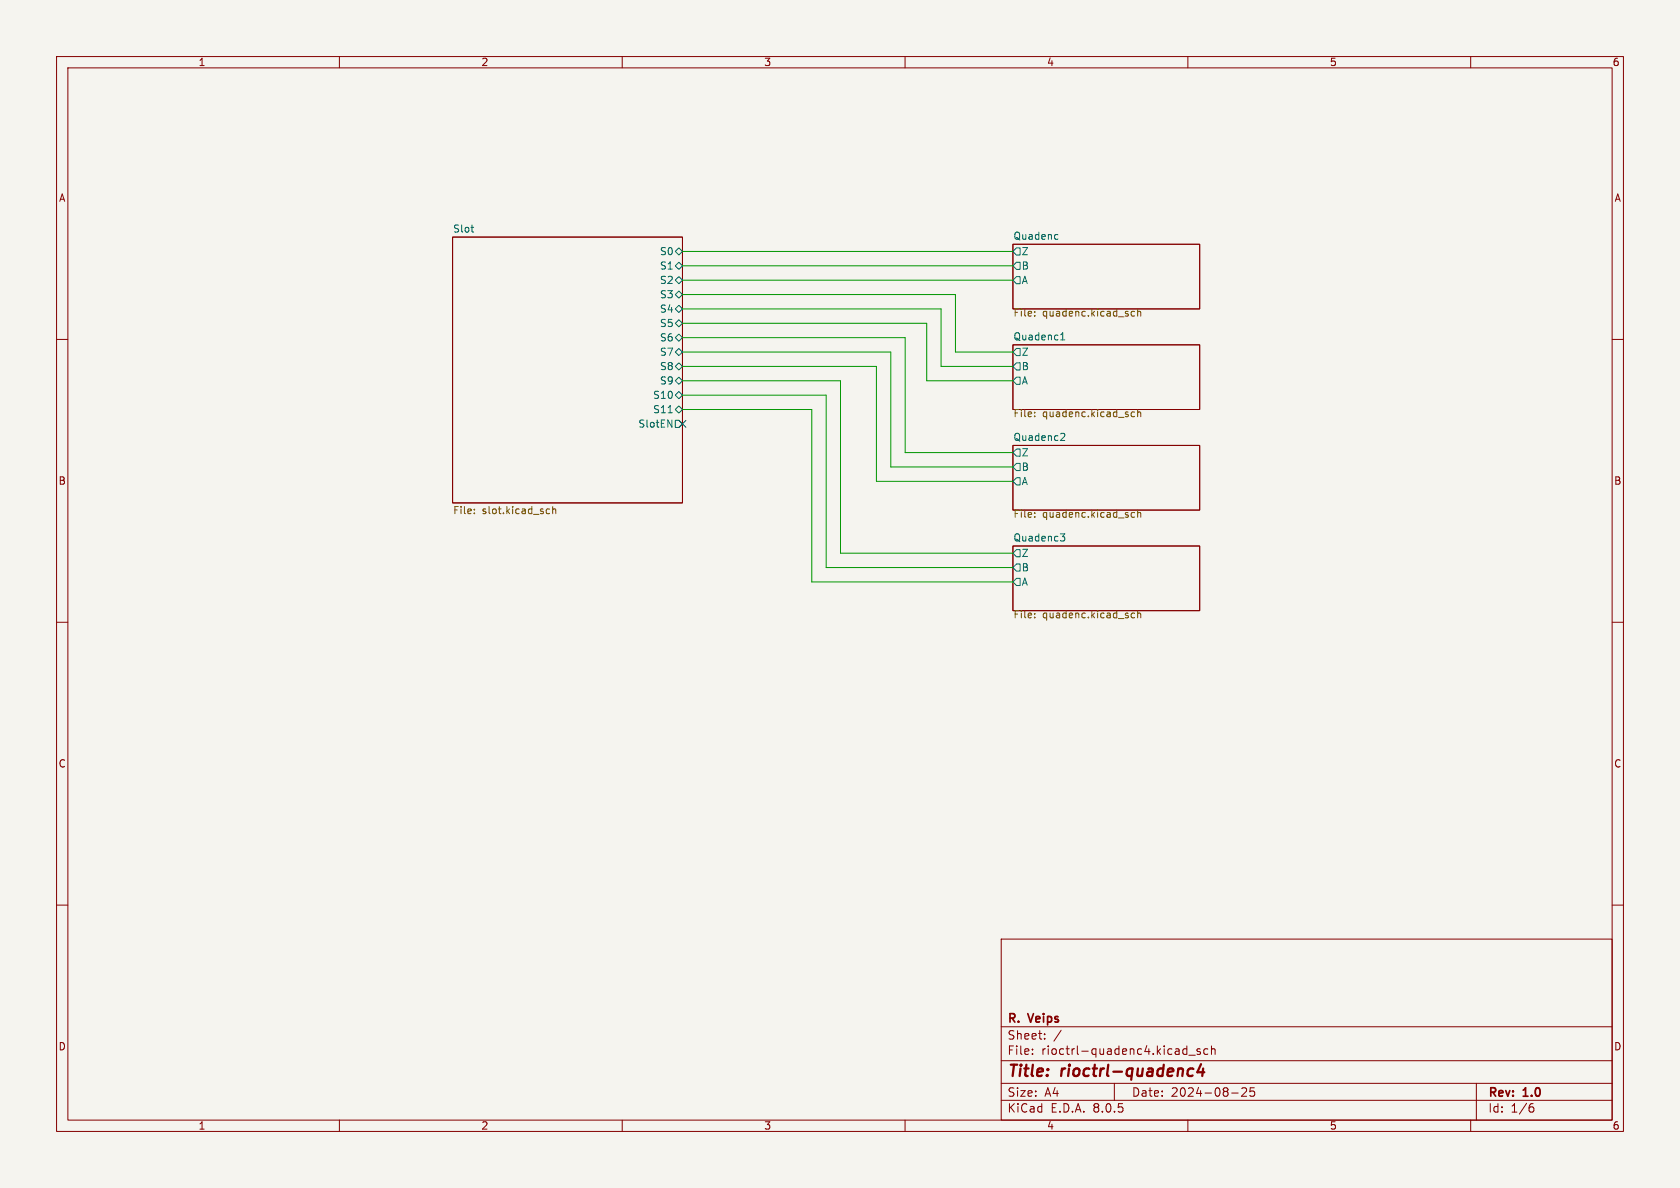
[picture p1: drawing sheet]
<svg xmlns="http://www.w3.org/2000/svg" width="297mm" height="210mm" viewBox="0 0 297 210" stroke-linecap="round" stroke-linejoin="round" font-family="sans-serif">
<path d="M0 0h297v210h-297z" fill="#f5f4ef" stroke="#f5f4ef" stroke-width=".18"/>
<g fill="none" stroke="#840000" stroke-width=".18">
<path d="M10 10h277v190h-277zM12 12h273v186h-273zM60 10v2M110 10v2M160 10v2M210 10v2M260 10v2M10 60h2M80 41.9h40.6v47h-40.6zM179.1 43.2h33v11.4h-33zM285 60h2M179.1 61h33v11.4h-33z"/>
<path d="M179.1 78.7h33v11.5h-33zM179.1 96.5h33v11.5h-33zM10 110h2M285 110h2M10 160h2M285 160h2M177 166h108v32h-108zM60 198v2M110 198v2M160 198v2M177 194.5h108M177 191.5h108"/>
<path d="M177 187.5h108M177 181.5h108M182.5 186.3v.1M182.5 185.5v.1M184.7 183.6v.1M184.7 182.8v.1M187.6 182.1l-1.3 2M197 191.5v3M209.4 185.4l.4 .1M209.8 184.9v1.5M209.8 186.3l-.4 .1M210 198v2"/>
<path d="M210.2 186.5h1.1M212.2 185.5l-.4-.1-.2 .2 .1 .2 .5 .2v.3h-.6M213.5 185.5l-.4-.1-.3 .3v.4l.2 .2h.5M214.2 185.5l.2-.1 .3 .1 .1 .9M214.2 184.9v1.5M217.7 193.2h1.2M219.5 192.4l.6-.1 .2 .1 .1 .3-.9 1.1h.9M221.7 192.3h-.7v.7l.2-.1h.5l.1 .3-.1 .5-.2 .1-.5-.1M260 198v2M261 191.5v6.5M270.6 195.7h.3l.3 .3-.1 .5-.5 .1M271 195.1l-.4 .1"/>
</g>
<path d="M210.4 188.9l.6 .1M210.8 190.1l-.5 .1M212.3 188.1l-.6 1.4h1.2M212.7 188.9l-.2 1.3" fill="none" stroke="#840000" stroke-width=".4"/>
<g fill="none" stroke="#006464" stroke-width=".18">
<path d="M83.3 40.2h.4M83.6 41h.1M119.4 44.5l.6-.7 .6 .7-.6 .6zM119.4 54.6l.6-.6 .6 .6-.6 .6zM119.4 47l.6-.6 .6 .6-.6 .6zM119.4 57.2l.6-.7 .6 .7-.6 .6zM119.4 49.5l.6-.6 .6 .6-.6 .7zM119.4 59.7l.6-.6 .6 .6-.6 .6zM120 51.4l.6 .7-.6 .6-.6-.6zM179.7 43.8h.6v1.3h-.6l-.6-.6zM179.7 48.9h.6v1.3h-.6l-.6-.7zM179.7 46.4h.6v1.2h-.6l-.6-.6z"/>
<path d="M186.7 41.5h.3M187 42.2l-.3 .1M187.5 59.2l.4-.4v1.3M118.1 74.2l.7 1.3v-1.3M118.1 73h.7M119.4 64.8l.6-.7 .6 .7-.6 .6zM119.4 62.2l.6-.6 .6 .6-.6 .7zM119.4 67.3l.6-.6 .6 .6-.6 .6zM119.4 72.4l.6-.6 .6 .6-.6 .6zM119.4 69.9l.6-.7 .6 .7-.6 .6zM119.4 74.3h.6l.6 .6-.6 .7h-.6zM179.7 61.6h.6v1.3h-.6l-.6-.7z"/>
<path d="M179.7 66.7h.6v1.2h-.6l-.6-.6zM179.7 64.1h.6v1.3h-.6l-.6-.6zM179.7 79.4h.6v1.2h-.6l-.6-.6zM187.5 60.1h.7M187.7 76.6l.4 .1 .1 .3-.7 .9h.7M179.7 97.2h.6v1.2h-.6l-.6-.6zM179.7 99.7h.6v1.3h-.6l-.6-.7zM179.7 84.5h.6v1.2h-.6l-.6-.6zM179.7 81.9h.6v1.3h-.6l-.6-.6zM187.5 94.4h.7l-.4 .5 .4 .1v.4l-.2 .2h-.4M179.7 102.2h.6v1.3h-.6l-.6-.6z"/>
</g>
<g fill="none" stroke="#725600" stroke-width=".18">
<path d="M182.9 55.8v.1M182.9 55.1v.1M200.6 55.1l-.4-.1-.2 .3 .1 .5h.5M201.1 55.2l.2-.2 .3 .1 .1 .8M201.1 54.6v1.3M182.9 72.9v.1M182.9 73.5v.2M200.6 72.9l-.4-.1-.2 .3 .1 .5h.5M201.1 72.4v1.3M201.1 72.9l.2-.1 .3 .1 .1 .8M83.9 90.7v.1M83.9 90v.1"/>
<path d="M96.8 90h.4M97.2 90.7l-.4 .1M97.7 90.1l.2-.1h.3l.1 .8M97.7 89.5v1.3M182.9 90.7v.1M182.9 91.3v.1M200.6 90.7l-.4-.1-.2 .2 .1 .6h.5M201.1 90.2v1.2M201.1 90.7l.2-.1 .3 .1 .1 .7M182.9 108.4v.2M182.9 109.1v.1M200.6 108.4h-.4l-.2 .2 .1 .6h.5"/>
<path d="M201.1 108v1.2M201.1 108.5l.2-.1h.3l.1 .8"/>
</g>
<path d="M120.6 59.7h39.4v20.3h19.1M120.6 54.6h45.8v10.2h12.7M120.6 57.2h43.2v10.1h15.3M120.6 44.5h58.5M120.6 49.5h58.5M120.6 52.1h48.3v10.1h10.2M120.6 47h58.5M120.6 64.8h34.3v20.3h24.2M120.6 62.2h36.9v20.4h21.6M120.6 67.3h28v30.5h30.5M120.6 69.9h25.4v30.4h33.1M120.6 72.4h22.9v30.5h35.6" fill="none" stroke="#009600" stroke-width=".18"/>
<path d="M120 74.3l1.3 1.2M121.3 74.3l-1.3 1.2" fill="none" stroke="#000084" stroke-width=".18"/>
<g font-size="2.8" fill="#840000">
<text x="178" y="190.9">Title:</text>
<text x="187.7" y="190.9">rioctrl-quadenc4</text>
</g>
<g font-size="2.1" fill="#840000">
<text x="178" y="184">Sheet:</text>
<text x="178" y="181.2">R.</text>
<text x="182" y="181.2">Veips</text>
<text x="178" y="186.7">File:</text>
<text x="184.1" y="186.7">rioctrl-quadenc4.kicad_sch</text>
<text x="178" y="196.9">KiCad</text>
<text x="178" y="194.1">Size:</text>
<text x="184.7" y="194.1">A4</text>
<text x="185.7" y="196.9">E.D.A.</text>
<text x="193.3" y="196.9">8.0.5</text>
<text x="200" y="194.1">Date:</text>
<text x="207" y="194.1">2024-08-25</text>
<text x="263" y="194.3">Rev:</text>
<text x="263" y="196.9">Id:</text>
<text x="267.1" y="196.9">1/6</text>
<text x="269.4" y="194.3">1.0</text>
</g>
<g font-size="1.8" fill="#840000">
<text x="35" y="11.9">1</text>
<text x="85" y="11.9">2</text>
<text x="135" y="11.9">3</text>
<text x="185" y="11.9">4</text>
<text x="235" y="11.9">5</text>
<text x="285" y="11.9">6</text>
<text x="10.3" y="35.9">A</text>
<text x="285.3" y="35.9">A</text>
<text x="10.3" y="85.9">B</text>
<text x="285.3" y="85.9">B</text>
<text x="10.3" y="135.9">C</text>
<text x="285.3" y="135.9">C</text>
<text x="10.3" y="185.9">D</text>
<text x="285.3" y="185.9">D</text>
<text x="35" y="199.9">1</text>
<text x="85" y="199.9">2</text>
<text x="135" y="199.9">3</text>
<text x="185" y="199.9">4</text>
<text x="235" y="199.9">5</text>
<text x="285" y="199.9">6</text>
</g>
<g font-size="1.8" fill="#006464">
<text x="80" y="41.2">Slot</text>
<text x="116.6" y="45.3">S0</text>
<text x="116.6" y="47.9">S1</text>
<text x="179.1" y="42.5">Quadenc</text>
<text x="180.5" y="45.3">Z</text>
<text x="180.5" y="47.9">B</text>
<text x="116.6" y="50.4">S2</text>
<text x="116.6" y="52.9">S3</text>
<text x="180.5" y="50.4">A</text>
<text x="116.6" y="55.5">S4</text>
<text x="116.6" y="58">S5</text>
<text x="116.6" y="60.6">S6</text>
<text x="116.6" y="65.6">S8</text>
<text x="116.6" y="63.1">S7</text>
<text x="179.1" y="60.2">Quadenc1</text>
<text x="180.5" y="63.1">Z</text>
<text x="180.5" y="65.6">B</text>
<text x="115.4" y="70.7">S10</text>
<text x="116.6" y="68.2">S9</text>
<text x="180.5" y="68.2">A</text>
<text x="112.8" y="75.8">SlotEN</text>
<text x="115.4" y="73.3">S11</text>
<text x="179.1" y="78">Quadenc2</text>
<text x="180.5" y="80.9">Z</text>
<text x="180.5" y="83.4">B</text>
<text x="180.5" y="86">A</text>
<text x="179.1" y="95.8">Quadenc3</text>
<text x="180.5" y="98.7">Z</text>
<text x="180.5" y="101.2">B</text>
<text x="180.5" y="103.7">A</text>
</g>
<g font-size="1.8" fill="#725600">
<text x="179.1" y="56.3">File:</text>
<text x="184.3" y="56.3">quadenc.kicad_sch</text>
<text x="179.1" y="74.1">File:</text>
<text x="184.3" y="74.1">quadenc.kicad_sch</text>
<text x="80" y="91.2">File:</text>
<text x="85.2" y="91.2">slot.kicad_sch</text>
<text x="179.1" y="91.8">File:</text>
<text x="184.3" y="91.8">quadenc.kicad_sch</text>
<text x="179.1" y="109.6">File:</text>
<text x="184.3" y="109.6">quadenc.kicad_sch</text>
</g>
</svg>
